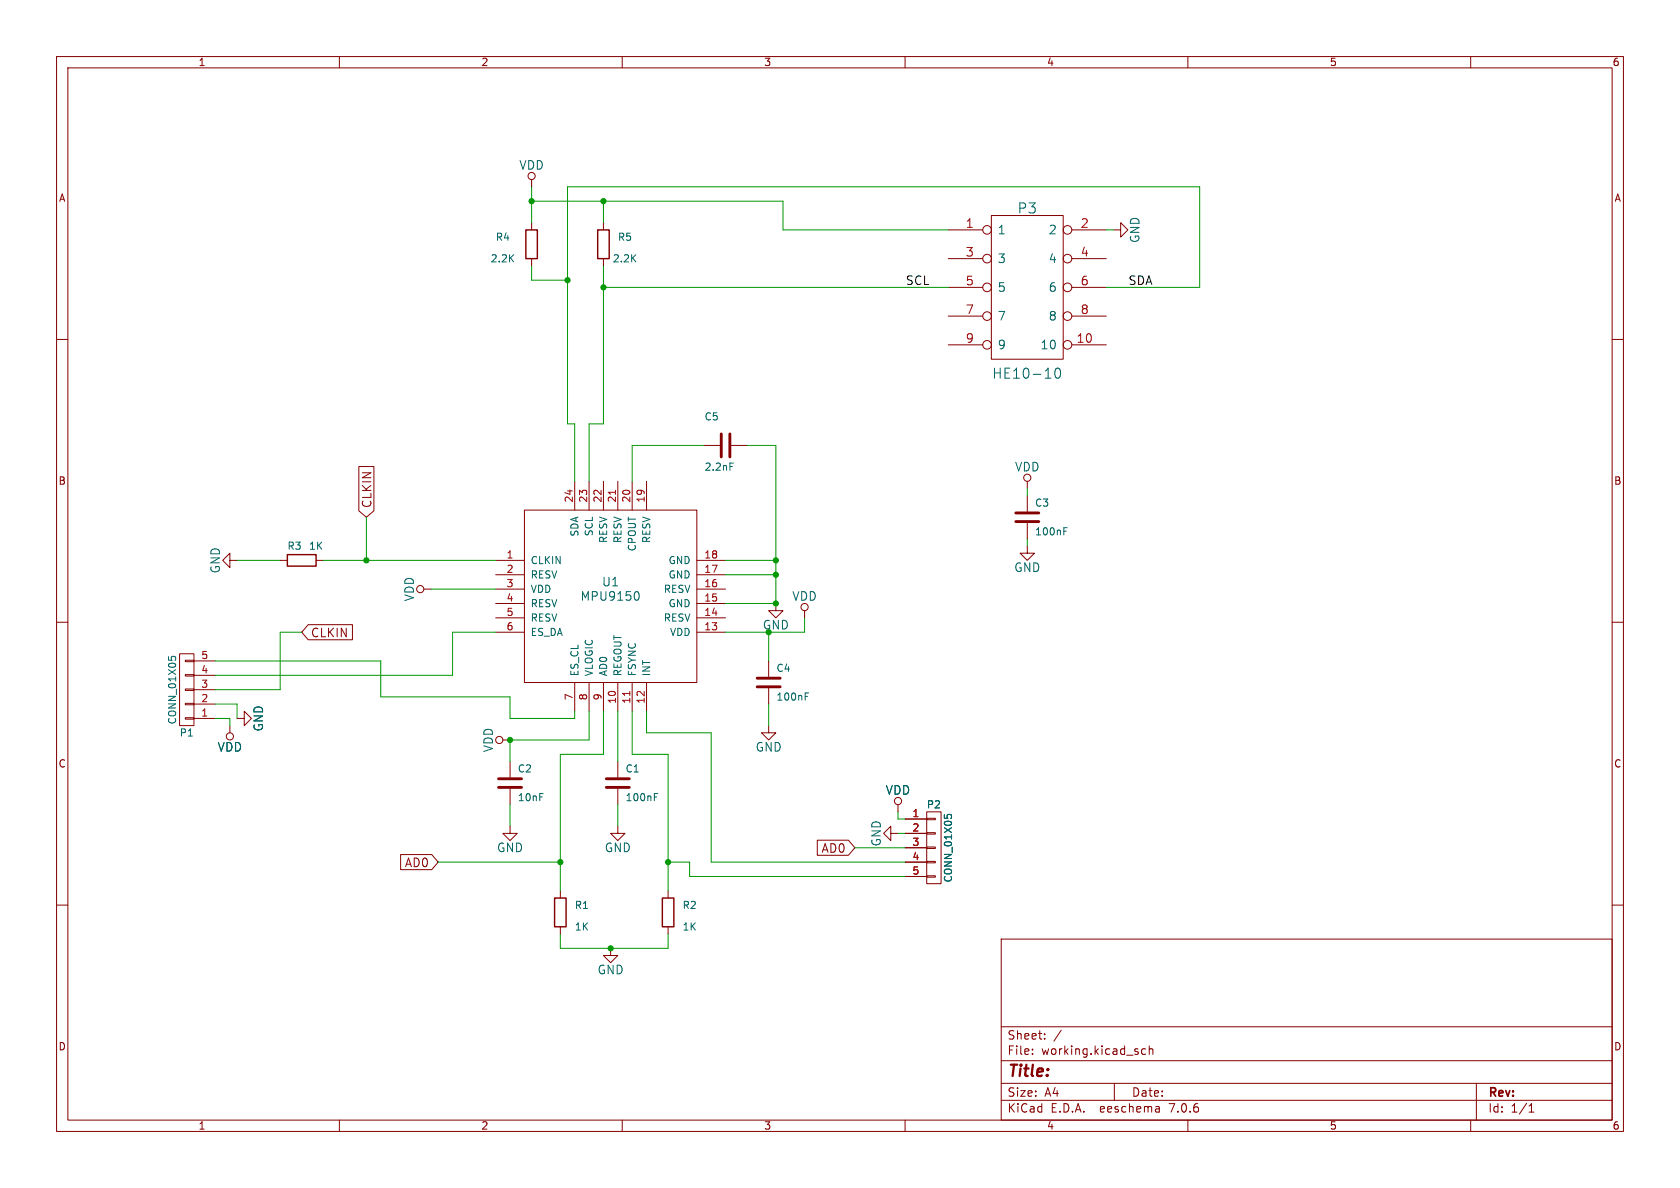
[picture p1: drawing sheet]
(kicad_sch (version 20230121) (generator eeschema)

 (paper "A4")

 (lib_symbols
  (symbol "mod-mpu9150-rescue:C" (pin_numbers hide) (pin_names (offset 0.254)) (in_bom yes) (on_board yes)
   (property "Reference" "C" (at 0.635 2.54 0) (effects (font (size 1.27 1.27)) (justify left)))
   (property "Value" "C" (at 0.635 -2.54 0) (effects (font (size 1.27 1.27)) (justify left)))
   (property "Footprint" "" (at 0.9652 -3.81 0) (effects (font (size 0.762 0.762))))
   (property "Datasheet" "" (at 0 0 0) (effects (font (size 1.524 1.524))))
   (symbol "C_0_1"
    (polyline (pts (xy -2.032 -0.762) (xy 2.032 -0.762)) (stroke (width 0.508) (type solid)) (fill (type none)))
    (polyline (pts (xy -2.032 0.762) (xy 2.032 0.762)) (stroke (width 0.508) (type solid)) (fill (type none))))
   (symbol "C_1_1"
    (pin passive line (at 0 3.81 270) (length 2.794) (name "~" (effects (font (size 1.016 1.016)))) (number "1" (effects (font (size 1.016 1.016)))))
    (pin passive line (at 0 -3.81 90) (length 2.794) (name "~" (effects (font (size 1.016 1.016)))) (number "2" (effects (font (size 1.016 1.016)))))))
  (symbol "mod-mpu9150-rescue:CONN_01X05" (pin_names (offset 1.016) hide) (in_bom yes) (on_board yes)
   (property "Reference" "P" (at 0 7.62 0) (effects (font (size 1.27 1.27))))
   (property "Value" "CONN_01X05" (at 2.54 0 90) (effects (font (size 1.27 1.27))))
   (property "Footprint" "" (at 0 0 0) (effects (font (size 1.524 1.524))))
   (property "Datasheet" "" (at 0 0 0) (effects (font (size 1.524 1.524))))
   (symbol "CONN_01X05_0_1"
    (rectangle (start -1.27 -4.953) (end 0.254 -5.207) (stroke (width 0) (type solid)) (fill (type none)))
    (rectangle (start -1.27 -2.413) (end 0.254 -2.667) (stroke (width 0) (type solid)) (fill (type none)))
    (rectangle (start -1.27 0.127) (end 0.254 -0.127) (stroke (width 0) (type solid)) (fill (type none)))
    (rectangle (start -1.27 2.667) (end 0.254 2.413) (stroke (width 0) (type solid)) (fill (type none)))
    (rectangle (start -1.27 5.207) (end 0.254 4.953) (stroke (width 0) (type solid)) (fill (type none)))
    (rectangle (start -1.27 6.35) (end 1.27 -6.35) (stroke (width 0) (type solid)) (fill (type none))))
   (symbol "CONN_01X05_1_1"
    (pin passive line (at -5.08 5.08 0) (length 3.81) (name "P1" (effects (font (size 1.27 1.27)))) (number "1" (effects (font (size 1.27 1.27)))))
    (pin passive line (at -5.08 2.54 0) (length 3.81) (name "P2" (effects (font (size 1.27 1.27)))) (number "2" (effects (font (size 1.27 1.27)))))
    (pin passive line (at -5.08 0 0) (length 3.81) (name "P3" (effects (font (size 1.27 1.27)))) (number "3" (effects (font (size 1.27 1.27)))))
    (pin passive line (at -5.08 -2.54 0) (length 3.81) (name "P4" (effects (font (size 1.27 1.27)))) (number "4" (effects (font (size 1.27 1.27)))))
    (pin passive line (at -5.08 -5.08 0) (length 3.81) (name "P5" (effects (font (size 1.27 1.27)))) (number "5" (effects (font (size 1.27 1.27)))))))
  (symbol "mod-mpu9150-rescue:GND" (power) (pin_names (offset 0)) (in_bom yes) (on_board yes)
   (property "Reference" "#PWR" (at 0 -6.35 0) (effects (font (size 1.27 1.27)) hide))
   (property "Value" "GND" (at 0 -3.81 0) (effects (font (size 1.27 1.27))))
   (property "Footprint" "" (at 0 0 0) (effects (font (size 1.524 1.524))))
   (property "Datasheet" "" (at 0 0 0) (effects (font (size 1.524 1.524))))
   (symbol "GND_0_1"
    (polyline (pts (xy 0 0) (xy 0 -1.27) (xy 1.27 -1.27) (xy 0 -2.54) (xy -1.27 -1.27) (xy 0 -1.27)) (stroke (width 0) (type solid)) (fill (type none))))
   (symbol "GND_1_1"
    (pin power_in line (at 0 0 270) (length 0) hide (name "GND" (effects (font (size 1.27 1.27)))) (number "1" (effects (font (size 1.27 1.27)))))))
  (symbol "mod-mpu9150-rescue:HE10-10" (pin_names (offset 1.016)) (in_bom yes) (on_board yes)
   (property "Reference" "P" (at 0 13.97 0) (effects (font (size 1.778 1.778))))
   (property "Value" "HE10-10" (at 0 -15.24 0) (effects (font (size 1.778 1.778))))
   (property "Footprint" "" (at 0 0 0) (effects (font (size 1.524 1.524))))
   (property "Datasheet" "" (at 0 0 0) (effects (font (size 1.524 1.524))))
   (symbol "HE10-10_0_1"
    (rectangle (start -6.35 12.7) (end 6.35 -12.7) (stroke (width 0) (type solid)) (fill (type none)))
    (rectangle (start -3.81 6.35) (end -3.81 6.35) (stroke (width 0) (type solid)) (fill (type none)))
    (rectangle (start -3.81 6.35) (end -3.81 6.35) (stroke (width 0) (type solid)) (fill (type none))))
   (symbol "HE10-10_1_1"
    (pin passive inverted (at -13.97 10.16 0) (length 7.62) (name "1" (effects (font (size 1.524 1.524)))) (number "1" (effects (font (size 1.524 1.524)))))
    (pin passive inverted (at 13.97 -10.16 180) (length 7.62) (name "10" (effects (font (size 1.524 1.524)))) (number "10" (effects (font (size 1.524 1.524)))))
    (pin passive inverted (at 13.97 10.16 180) (length 7.62) (name "2" (effects (font (size 1.524 1.524)))) (number "2" (effects (font (size 1.524 1.524)))))
    (pin passive inverted (at -13.97 5.08 0) (length 7.62) (name "3" (effects (font (size 1.524 1.524)))) (number "3" (effects (font (size 1.524 1.524)))))
    (pin passive inverted (at 13.97 5.08 180) (length 7.62) (name "4" (effects (font (size 1.524 1.524)))) (number "4" (effects (font (size 1.524 1.524)))))
    (pin passive inverted (at -13.97 0 0) (length 7.62) (name "5" (effects (font (size 1.524 1.524)))) (number "5" (effects (font (size 1.524 1.524)))))
    (pin passive inverted (at 13.97 0 180) (length 7.62) (name "6" (effects (font (size 1.524 1.524)))) (number "6" (effects (font (size 1.524 1.524)))))
    (pin passive inverted (at -13.97 -5.08 0) (length 7.62) (name "7" (effects (font (size 1.524 1.524)))) (number "7" (effects (font (size 1.524 1.524)))))
    (pin passive inverted (at 13.97 -5.08 180) (length 7.62) (name "8" (effects (font (size 1.524 1.524)))) (number "8" (effects (font (size 1.524 1.524)))))
    (pin passive inverted (at -13.97 -10.16 0) (length 7.62) (name "9" (effects (font (size 1.524 1.524)))) (number "9" (effects (font (size 1.524 1.524)))))))
  (symbol "mod-mpu9150-rescue:MPU9150" (pin_names (offset 1.016)) (in_bom yes) (on_board yes)
   (property "Reference" "U" (at 0 0 0) (effects (font (size 1.524 1.524))))
   (property "Value" "MPU9150" (at 0 0 0) (effects (font (size 1.524 1.524))))
   (property "Footprint" "" (at 0 0 0) (effects (font (size 1.524 1.524))))
   (property "Datasheet" "" (at 0 0 0) (effects (font (size 1.524 1.524))))
   (symbol "MPU9150_0_1"
    (rectangle (start -15.24 15.24) (end 15.24 -15.24) (stroke (width 0) (type solid)) (fill (type none)))
    (rectangle (start 15.24 -15.24) (end 15.24 -15.24) (stroke (width 0) (type solid)) (fill (type none))))
   (symbol "MPU9150_1_1"
    (pin input line (at -20.32 6.35 0) (length 5.08) (name "CLKIN" (effects (font (size 1.27 1.27)))) (number "1" (effects (font (size 1.27 1.27)))))
    (pin bidirectional line (at 1.27 -20.32 90) (length 5.08) (name "REGOUT" (effects (font (size 1.27 1.27)))) (number "10" (effects (font (size 1.27 1.27)))))
    (pin input line (at 3.81 -20.32 90) (length 5.08) (name "FSYNC" (effects (font (size 1.27 1.27)))) (number "11" (effects (font (size 1.27 1.27)))))
    (pin input line (at 6.35 -20.32 90) (length 5.08) (name "INT" (effects (font (size 1.27 1.27)))) (number "12" (effects (font (size 1.27 1.27)))))
    (pin power_in line (at 20.32 -6.35 180) (length 5.08) (name "VDD" (effects (font (size 1.27 1.27)))) (number "13" (effects (font (size 1.27 1.27)))))
    (pin passive line (at 20.32 -3.81 180) (length 5.08) (name "RESV" (effects (font (size 1.27 1.27)))) (number "14" (effects (font (size 1.27 1.27)))))
    (pin power_in line (at 20.32 -1.27 180) (length 5.08) (name "GND" (effects (font (size 1.27 1.27)))) (number "15" (effects (font (size 1.27 1.27)))))
    (pin passive line (at 20.32 1.27 180) (length 5.08) (name "RESV" (effects (font (size 1.27 1.27)))) (number "16" (effects (font (size 1.27 1.27)))))
    (pin power_in line (at 20.32 3.81 180) (length 5.08) (name "GND" (effects (font (size 1.27 1.27)))) (number "17" (effects (font (size 1.27 1.27)))))
    (pin power_in line (at 20.32 6.35 180) (length 5.08) (name "GND" (effects (font (size 1.27 1.27)))) (number "18" (effects (font (size 1.27 1.27)))))
    (pin passive line (at 6.35 20.32 270) (length 5.08) (name "RESV" (effects (font (size 1.27 1.27)))) (number "19" (effects (font (size 1.27 1.27)))))
    (pin passive line (at -20.32 3.81 0) (length 5.08) (name "RESV" (effects (font (size 1.27 1.27)))) (number "2" (effects (font (size 1.27 1.27)))))
    (pin bidirectional line (at 3.81 20.32 270) (length 5.08) (name "CPOUT" (effects (font (size 1.27 1.27)))) (number "20" (effects (font (size 1.27 1.27)))))
    (pin passive line (at 1.27 20.32 270) (length 5.08) (name "RESV" (effects (font (size 1.27 1.27)))) (number "21" (effects (font (size 1.27 1.27)))))
    (pin passive line (at -1.27 20.32 270) (length 5.08) (name "RESV" (effects (font (size 1.27 1.27)))) (number "22" (effects (font (size 1.27 1.27)))))
    (pin input line (at -3.81 20.32 270) (length 5.08) (name "SCL" (effects (font (size 1.27 1.27)))) (number "23" (effects (font (size 1.27 1.27)))))
    (pin bidirectional line (at -6.35 20.32 270) (length 5.08) (name "SDA" (effects (font (size 1.27 1.27)))) (number "24" (effects (font (size 1.27 1.27)))))
    (pin power_in line (at -20.32 1.27 0) (length 5.08) (name "VDD" (effects (font (size 1.27 1.27)))) (number "3" (effects (font (size 1.27 1.27)))))
    (pin passive line (at -20.32 -1.27 0) (length 5.08) (name "RESV" (effects (font (size 1.27 1.27)))) (number "4" (effects (font (size 1.27 1.27)))))
    (pin passive line (at -20.32 -3.81 0) (length 5.08) (name "RESV" (effects (font (size 1.27 1.27)))) (number "5" (effects (font (size 1.27 1.27)))))
    (pin bidirectional line (at -20.32 -6.35 0) (length 5.08) (name "ES_DA" (effects (font (size 1.27 1.27)))) (number "6" (effects (font (size 1.27 1.27)))))
    (pin input line (at -6.35 -20.32 90) (length 5.08) (name "ES_CL" (effects (font (size 1.27 1.27)))) (number "7" (effects (font (size 1.27 1.27)))))
    (pin power_in line (at -3.81 -20.32 90) (length 5.08) (name "VLOGIC" (effects (font (size 1.27 1.27)))) (number "8" (effects (font (size 1.27 1.27)))))
    (pin input line (at -1.27 -20.32 90) (length 5.08) (name "AD0" (effects (font (size 1.27 1.27)))) (number "9" (effects (font (size 1.27 1.27)))))))
  (symbol "mod-mpu9150-rescue:R" (pin_numbers hide) (pin_names (offset 0)) (in_bom yes) (on_board yes)
   (property "Reference" "R" (at 2.032 0 90) (effects (font (size 1.27 1.27))))
   (property "Value" "R" (at 0 0 90) (effects (font (size 1.27 1.27))))
   (property "Footprint" "" (at -1.778 0 90) (effects (font (size 0.762 0.762))))
   (property "Datasheet" "" (at 0 0 0) (effects (font (size 0.762 0.762))))
   (symbol "R_0_1"
    (rectangle (start -1.016 -2.54) (end 1.016 2.54) (stroke (width 0.254) (type solid)) (fill (type none))))
   (symbol "R_1_1"
    (pin passive line (at 0 3.81 270) (length 1.27) (name "~" (effects (font (size 1.524 1.524)))) (number "1" (effects (font (size 1.524 1.524)))))
    (pin passive line (at 0 -3.81 90) (length 1.27) (name "~" (effects (font (size 1.524 1.524)))) (number "2" (effects (font (size 1.524 1.524)))))))
  (symbol "mod-mpu9150-rescue:VDD" (power) (pin_names (offset 0)) (in_bom yes) (on_board yes)
   (property "Reference" "#PWR" (at 0 -3.81 0) (effects (font (size 1.27 1.27)) hide))
   (property "Value" "VDD" (at 0 3.81 0) (effects (font (size 1.27 1.27))))
   (property "Footprint" "" (at 0 0 0) (effects (font (size 1.524 1.524))))
   (property "Datasheet" "" (at 0 0 0) (effects (font (size 1.524 1.524))))
   (symbol "VDD_0_1"
    (polyline (pts (xy 0 0) (xy 0 1.27)) (stroke (width 0) (type solid)) (fill (type none)))
    (circle (center 0 1.905) (radius 0.635) (stroke (width 0) (type solid)) (fill (type none))))
   (symbol "VDD_1_1"
    (pin power_in line (at 0 0 90) (length 0) hide (name "VDD" (effects (font (size 1.27 1.27)))) (number "1" (effects (font (size 1.27 1.27))))))))

 (junction (at 106.68 50.8) (diameter 0) (color 0 0 0 0))
 (junction (at 107.95 167.64) (diameter 0) (color 0 0 0 0))
 (junction (at 135.89 111.76) (diameter 0) (color 0 0 0 0))
 (junction (at 93.98 35.56) (diameter 0) (color 0 0 0 0))
 (junction (at 106.68 35.56) (diameter 0) (color 0 0 0 0))
 (junction (at 64.77 99.06) (diameter 0) (color 0 0 0 0))
 (junction (at 100.33 49.53) (diameter 0) (color 0 0 0 0))
 (junction (at 118.11 152.4) (diameter 0) (color 0 0 0 0))
 (junction (at 90.17 130.81) (diameter 0) (color 0 0 0 0))
 (junction (at 137.16 99.06) (diameter 0) (color 0 0 0 0))
 (junction (at 137.16 106.68) (diameter 0) (color 0 0 0 0))
 (junction (at 99.06 152.4) (diameter 0) (color 0 0 0 0))
 (junction (at 137.16 101.6) (diameter 0) (color 0 0 0 0))

 (wire (pts (xy 57.15 99.06) (xy 64.77 99.06)) (stroke (width 0) (type default)))
 (wire (pts (xy 67.31 123.19) (xy 90.17 123.19)) (stroke (width 0) (type default)))
 (wire (pts (xy 167.64 40.64) (xy 138.43 40.64)) (stroke (width 0) (type default)))
 (wire (pts (xy 41.91 124.46) (xy 41.91 127)) (stroke (width 0) (type default)))
 (wire (pts (xy 100.33 33.02) (xy 100.33 49.53)) (stroke (width 0) (type default)))
 (wire (pts (xy 128.27 111.76) (xy 135.89 111.76)) (stroke (width 0) (type default)))
 (wire (pts (xy 100.33 49.53) (xy 100.33 74.93)) (stroke (width 0) (type default)))
 (wire (pts (xy 212.09 33.02) (xy 212.09 50.8)) (stroke (width 0) (type default)))
 (wire (pts (xy 104.14 125.73) (xy 104.14 130.81)) (stroke (width 0) (type default)))
 (wire (pts (xy 38.1 127) (xy 40.64 127)) (stroke (width 0) (type default)))
 (wire (pts (xy 80.01 111.76) (xy 87.63 111.76)) (stroke (width 0) (type default)))
 (wire (pts (xy 125.73 129.54) (xy 125.73 152.4)) (stroke (width 0) (type default)))
 (wire (pts (xy 99.06 167.64) (xy 107.95 167.64)) (stroke (width 0) (type default)))
 (wire (pts (xy 99.06 152.4) (xy 99.06 157.48)) (stroke (width 0) (type default)))
 (wire (pts (xy 104.14 85.09) (xy 104.14 74.93)) (stroke (width 0) (type default)))
 (wire (pts (xy 106.68 74.93) (xy 106.68 50.8)) (stroke (width 0) (type default)))
 (wire (pts (xy 160.02 149.86) (xy 151.13 149.86)) (stroke (width 0) (type default)))
 (wire (pts (xy 138.43 35.56) (xy 106.68 35.56)) (stroke (width 0) (type default)))
 (wire (pts (xy 106.68 133.35) (xy 106.68 125.73)) (stroke (width 0) (type default)))
 (wire (pts (xy 38.1 124.46) (xy 41.91 124.46)) (stroke (width 0) (type default)))
 (wire (pts (xy 138.43 40.64) (xy 138.43 35.56)) (stroke (width 0) (type default)))
 (wire (pts (xy 135.89 111.76) (xy 135.89 116.84)) (stroke (width 0) (type default)))
 (wire (pts (xy 49.53 121.92) (xy 38.1 121.92)) (stroke (width 0) (type default)))
 (wire (pts (xy 80.01 111.76) (xy 80.01 119.38)) (stroke (width 0) (type default)))
 (wire (pts (xy 135.89 124.46) (xy 135.89 128.27)) (stroke (width 0) (type default)))
 (wire (pts (xy 40.64 127) (xy 40.64 128.27)) (stroke (width 0) (type default)))
 (wire (pts (xy 41.91 99.06) (xy 49.53 99.06)) (stroke (width 0) (type default)))
 (wire (pts (xy 76.2 104.14) (xy 87.63 104.14)) (stroke (width 0) (type default)))
 (wire (pts (xy 99.06 133.35) (xy 106.68 133.35)) (stroke (width 0) (type default)))
 (wire (pts (xy 93.98 33.02) (xy 93.98 35.56)) (stroke (width 0) (type default)))
 (wire (pts (xy 137.16 78.74) (xy 137.16 99.06)) (stroke (width 0) (type default)))
 (wire (pts (xy 64.77 99.06) (xy 87.63 99.06)) (stroke (width 0) (type default)))
 (wire (pts (xy 111.76 78.74) (xy 124.46 78.74)) (stroke (width 0) (type default)))
 (wire (pts (xy 181.61 87.63) (xy 181.61 86.36)) (stroke (width 0) (type default)))
 (wire (pts (xy 106.68 35.56) (xy 93.98 35.56)) (stroke (width 0) (type default)))
 (wire (pts (xy 93.98 35.56) (xy 93.98 39.37)) (stroke (width 0) (type default)))
 (wire (pts (xy 181.61 96.52) (xy 181.61 95.25)) (stroke (width 0) (type default)))
 (wire (pts (xy 90.17 123.19) (xy 90.17 127)) (stroke (width 0) (type default)))
 (wire (pts (xy 118.11 152.4) (xy 121.92 152.4)) (stroke (width 0) (type default)))
 (wire (pts (xy 100.33 74.93) (xy 101.6 74.93)) (stroke (width 0) (type default)))
 (wire (pts (xy 114.3 125.73) (xy 114.3 129.54)) (stroke (width 0) (type default)))
 (wire (pts (xy 109.22 142.24) (xy 109.22 146.05)) (stroke (width 0) (type default)))
 (wire (pts (xy 137.16 101.6) (xy 137.16 106.68)) (stroke (width 0) (type default)))
 (wire (pts (xy 128.27 99.06) (xy 137.16 99.06)) (stroke (width 0) (type default)))
 (wire (pts (xy 99.06 167.64) (xy 99.06 165.1)) (stroke (width 0) (type default)))
 (wire (pts (xy 104.14 74.93) (xy 106.68 74.93)) (stroke (width 0) (type default)))
 (wire (pts (xy 212.09 50.8) (xy 195.58 50.8)) (stroke (width 0) (type default)))
 (wire (pts (xy 104.14 130.81) (xy 90.17 130.81)) (stroke (width 0) (type default)))
 (wire (pts (xy 77.47 152.4) (xy 99.06 152.4)) (stroke (width 0) (type default)))
 (wire (pts (xy 125.73 152.4) (xy 160.02 152.4)) (stroke (width 0) (type default)))
 (wire (pts (xy 99.06 133.35) (xy 99.06 152.4)) (stroke (width 0) (type default)))
 (wire (pts (xy 121.92 154.94) (xy 160.02 154.94)) (stroke (width 0) (type default)))
 (wire (pts (xy 111.76 133.35) (xy 118.11 133.35)) (stroke (width 0) (type default)))
 (wire (pts (xy 107.95 167.64) (xy 118.11 167.64)) (stroke (width 0) (type default)))
 (wire (pts (xy 93.98 49.53) (xy 100.33 49.53)) (stroke (width 0) (type default)))
 (wire (pts (xy 53.34 111.76) (xy 49.53 111.76)) (stroke (width 0) (type default)))
 (wire (pts (xy 101.6 127) (xy 101.6 125.73)) (stroke (width 0) (type default)))
 (wire (pts (xy 38.1 116.84) (xy 67.31 116.84)) (stroke (width 0) (type default)))
 (wire (pts (xy 135.89 111.76) (xy 142.24 111.76)) (stroke (width 0) (type default)))
 (wire (pts (xy 137.16 99.06) (xy 137.16 101.6)) (stroke (width 0) (type default)))
 (wire (pts (xy 167.64 50.8) (xy 106.68 50.8)) (stroke (width 0) (type default)))
 (wire (pts (xy 158.75 147.32) (xy 160.02 147.32)) (stroke (width 0) (type default)))
 (wire (pts (xy 101.6 74.93) (xy 101.6 85.09)) (stroke (width 0) (type default)))
 (wire (pts (xy 195.58 40.64) (xy 196.85 40.64)) (stroke (width 0) (type default)))
 (wire (pts (xy 111.76 125.73) (xy 111.76 133.35)) (stroke (width 0) (type default)))
 (wire (pts (xy 67.31 116.84) (xy 67.31 123.19)) (stroke (width 0) (type default)))
 (wire (pts (xy 90.17 130.81) (xy 90.17 134.62)) (stroke (width 0) (type default)))
 (wire (pts (xy 100.33 33.02) (xy 212.09 33.02)) (stroke (width 0) (type default)))
 (wire (pts (xy 118.11 167.64) (xy 118.11 165.1)) (stroke (width 0) (type default)))
 (wire (pts (xy 106.68 35.56) (xy 106.68 39.37)) (stroke (width 0) (type default)))
 (wire (pts (xy 118.11 133.35) (xy 118.11 152.4)) (stroke (width 0) (type default)))
 (wire (pts (xy 90.17 127) (xy 101.6 127)) (stroke (width 0) (type default)))
 (wire (pts (xy 137.16 101.6) (xy 128.27 101.6)) (stroke (width 0) (type default)))
 (wire (pts (xy 137.16 106.68) (xy 128.27 106.68)) (stroke (width 0) (type default)))
 (wire (pts (xy 132.08 78.74) (xy 137.16 78.74)) (stroke (width 0) (type default)))
 (wire (pts (xy 80.01 119.38) (xy 38.1 119.38)) (stroke (width 0) (type default)))
 (wire (pts (xy 121.92 152.4) (xy 121.92 154.94)) (stroke (width 0) (type default)))
 (wire (pts (xy 158.75 143.51) (xy 158.75 144.78)) (stroke (width 0) (type default)))
 (wire (pts (xy 158.75 144.78) (xy 160.02 144.78)) (stroke (width 0) (type default)))
 (wire (pts (xy 49.53 111.76) (xy 49.53 121.92)) (stroke (width 0) (type default)))
 (wire (pts (xy 64.77 91.44) (xy 64.77 99.06)) (stroke (width 0) (type default)))
 (wire (pts (xy 142.24 111.76) (xy 142.24 109.22)) (stroke (width 0) (type default)))
 (wire (pts (xy 114.3 129.54) (xy 125.73 129.54)) (stroke (width 0) (type default)))
 (wire (pts (xy 118.11 152.4) (xy 118.11 157.48)) (stroke (width 0) (type default)))
 (wire (pts (xy 93.98 46.99) (xy 93.98 49.53)) (stroke (width 0) (type default)))
 (wire (pts (xy 111.76 78.74) (xy 111.76 85.09)) (stroke (width 0) (type default)))
 (wire (pts (xy 106.68 50.8) (xy 106.68 46.99)) (stroke (width 0) (type default)))
 (wire (pts (xy 90.17 142.24) (xy 90.17 146.05)) (stroke (width 0) (type default)))
 (wire (pts (xy 109.22 125.73) (xy 109.22 134.62)) (stroke (width 0) (type default)))

 (label "SDA" (at 199.39 50.8 0) (effects (font (size 1.524 1.524)) (justify left bottom)))
 (label "SCL" (at 160.02 50.8 0) (effects (font (size 1.524 1.524)) (justify left bottom)))

 (global_label "CLKIN" (shape input) (at 64.77 91.44 90) (effects (font (size 1.524 1.524)) (justify left))
  (property "Intersheetrefs" "${INTERSHEET_REFS}" (at 64.77 91.44 0) (effects (font (size 1.27 1.27)) hide)))
 (global_label "AD0" (shape input) (at 77.47 152.4 180) (effects (font (size 1.524 1.524)) (justify right))
  (property "Intersheetrefs" "${INTERSHEET_REFS}" (at 77.47 152.4 0) (effects (font (size 1.27 1.27)) hide)))
 (global_label "CLKIN" (shape input) (at 53.34 111.76 0) (effects (font (size 1.524 1.524)) (justify left))
  (property "Intersheetrefs" "${INTERSHEET_REFS}" (at 53.34 111.76 0) (effects (font (size 1.27 1.27)) hide)))
 (global_label "AD0" (shape input) (at 151.13 149.86 180) (effects (font (size 1.524 1.524)) (justify right))
  (property "Intersheetrefs" "${INTERSHEET_REFS}" (at 151.13 149.86 0) (effects (font (size 1.27 1.27)) hide)))

 (symbol (lib_id "mod-mpu9150-rescue:MPU9150") (at 107.95 105.41 0) (unit 1) (in_bom yes) (on_board yes) (dnp no)
  (property "Reference" "U1" (at 107.95 102.87 0) (effects (font (size 1.524 1.524))))
  (property "Value" "MPU9150" (at 107.95 105.41 0) (effects (font (size 1.524 1.524))))
  (property "Footprint" "kicad_wrk:QFN-24-1EP_4x4mm_Pitch0.5mm" (at 107.95 105.41 0) (effects (font (size 1.524 1.524)) hide))
  (property "Datasheet" "" (at 107.95 105.41 0) (effects (font (size 1.524 1.524)))) (pin "1") (pin "10") (pin "11") (pin "12") (pin "13") (pin "14") (pin "15") (pin "16") (pin "17") (pin "18") (pin "19") (pin "2") (pin "20") (pin "21") (pin "22") (pin "23") (pin "24") (pin "3") (pin "4") (pin "5") (pin "6") (pin "7") (pin "8") (pin "9"))

 (symbol (lib_id "mod-mpu9150-rescue:C") (at 90.17 138.43 0) (unit 1) (in_bom yes) (on_board yes) (dnp no)
  (property "Reference" "C2" (at 91.44 135.89 0) (effects (font (size 1.27 1.27)) (justify left)))
  (property "Value" "10nF" (at 91.44 140.97 0) (effects (font (size 1.27 1.27)) (justify left)))
  (property "Footprint" "kicad_wrk:C_0603" (at 91.1352 142.24 0) (effects (font (size 0.762 0.762)) hide))
  (property "Datasheet" "" (at 90.17 138.43 0) (effects (font (size 1.524 1.524)))) (pin "1") (pin "2"))

 (symbol (lib_id "mod-mpu9150-rescue:C") (at 109.22 138.43 0) (unit 1) (in_bom yes) (on_board yes) (dnp no)
  (property "Reference" "C1" (at 110.49 135.89 0) (effects (font (size 1.27 1.27)) (justify left)))
  (property "Value" "100nF" (at 110.49 140.97 0) (effects (font (size 1.27 1.27)) (justify left)))
  (property "Footprint" "kicad_wrk:C_0603" (at 110.1852 142.24 0) (effects (font (size 0.762 0.762)) hide))
  (property "Datasheet" "" (at 109.22 138.43 0) (effects (font (size 1.524 1.524)))) (pin "1") (pin "2"))

 (symbol (lib_id "mod-mpu9150-rescue:GND") (at 90.17 146.05 0) (unit 1) (in_bom yes) (on_board yes) (dnp no)
  (property "Reference" "#PWR01" (at 90.17 152.4 0) (effects (font (size 1.524 1.524)) hide))
  (property "Value" "GND" (at 90.17 149.86 0) (effects (font (size 1.524 1.524))))
  (property "Footprint" "" (at 90.17 146.05 0) (effects (font (size 1.524 1.524))))
  (property "Datasheet" "" (at 90.17 146.05 0) (effects (font (size 1.524 1.524)))) (pin "1"))

 (symbol (lib_id "mod-mpu9150-rescue:GND") (at 109.22 146.05 0) (unit 1) (in_bom yes) (on_board yes) (dnp no)
  (property "Reference" "#PWR02" (at 109.22 152.4 0) (effects (font (size 1.524 1.524)) hide))
  (property "Value" "GND" (at 109.22 149.86 0) (effects (font (size 1.524 1.524))))
  (property "Footprint" "" (at 109.22 146.05 0) (effects (font (size 1.524 1.524))))
  (property "Datasheet" "" (at 109.22 146.05 0) (effects (font (size 1.524 1.524)))) (pin "1"))

 (symbol (lib_id "mod-mpu9150-rescue:C") (at 135.89 120.65 0) (unit 1) (in_bom yes) (on_board yes) (dnp no)
  (property "Reference" "C4" (at 137.16 118.11 0) (effects (font (size 1.27 1.27)) (justify left)))
  (property "Value" "100nF" (at 137.16 123.19 0) (effects (font (size 1.27 1.27)) (justify left)))
  (property "Footprint" "kicad_wrk:C_0603" (at 136.8552 124.46 0) (effects (font (size 0.762 0.762)) hide))
  (property "Datasheet" "" (at 135.89 120.65 0) (effects (font (size 1.524 1.524)))) (pin "1") (pin "2"))

 (symbol (lib_id "mod-mpu9150-rescue:GND") (at 135.89 128.27 0) (unit 1) (in_bom yes) (on_board yes) (dnp no)
  (property "Reference" "#PWR03" (at 135.89 134.62 0) (effects (font (size 1.524 1.524)) hide))
  (property "Value" "GND" (at 135.89 132.08 0) (effects (font (size 1.524 1.524))))
  (property "Footprint" "" (at 135.89 128.27 0) (effects (font (size 1.524 1.524))))
  (property "Datasheet" "" (at 135.89 128.27 0) (effects (font (size 1.524 1.524)))) (pin "1"))

 (symbol (lib_id "mod-mpu9150-rescue:C") (at 128.27 78.74 270) (unit 1) (in_bom yes) (on_board yes) (dnp no)
  (property "Reference" "C5" (at 124.46 73.66 90) (effects (font (size 1.27 1.27)) (justify left)))
  (property "Value" "2.2nF" (at 124.46 82.55 90) (effects (font (size 1.27 1.27)) (justify left)))
  (property "Footprint" "kicad_wrk:C_0603" (at 124.46 79.7052 0) (effects (font (size 0.762 0.762)) hide))
  (property "Datasheet" "" (at 128.27 78.74 0) (effects (font (size 1.524 1.524)))) (pin "1") (pin "2"))

 (symbol (lib_id "mod-mpu9150-rescue:GND") (at 137.16 106.68 0) (unit 1) (in_bom yes) (on_board yes) (dnp no)
  (property "Reference" "#PWR04" (at 137.16 113.03 0) (effects (font (size 1.524 1.524)) hide))
  (property "Value" "GND" (at 137.16 110.49 0) (effects (font (size 1.524 1.524))))
  (property "Footprint" "" (at 137.16 106.68 0) (effects (font (size 1.524 1.524))))
  (property "Datasheet" "" (at 137.16 106.68 0) (effects (font (size 1.524 1.524)))) (pin "1"))

 (symbol (lib_id "mod-mpu9150-rescue:VDD") (at 142.24 109.22 0) (unit 1) (in_bom yes) (on_board yes) (dnp no)
  (property "Reference" "#PWR05" (at 142.24 113.03 0) (effects (font (size 1.524 1.524)) hide))
  (property "Value" "VDD" (at 142.24 105.41 0) (effects (font (size 1.524 1.524))))
  (property "Footprint" "" (at 142.24 109.22 0) (effects (font (size 1.524 1.524))))
  (property "Datasheet" "" (at 142.24 109.22 0) (effects (font (size 1.524 1.524)))) (pin "1"))

 (symbol (lib_id "mod-mpu9150-rescue:VDD") (at 76.2 104.14 90) (unit 1) (in_bom yes) (on_board yes) (dnp no)
  (property "Reference" "#PWR06" (at 80.01 104.14 0) (effects (font (size 1.524 1.524)) hide))
  (property "Value" "VDD" (at 72.39 104.14 0) (effects (font (size 1.524 1.524))))
  (property "Footprint" "" (at 76.2 104.14 0) (effects (font (size 1.524 1.524))))
  (property "Datasheet" "" (at 76.2 104.14 0) (effects (font (size 1.524 1.524)))) (pin "1"))

 (symbol (lib_id "mod-mpu9150-rescue:HE10-10") (at 181.61 50.8 0) (unit 1) (in_bom yes) (on_board yes) (dnp no)
  (property "Reference" "P3" (at 181.61 36.83 0) (effects (font (size 1.778 1.778))))
  (property "Value" "HE10-10" (at 181.61 66.04 0) (effects (font (size 1.778 1.778))))
  (property "Footprint" "kicad_wrk:UEXTF" (at 181.61 50.8 0) (effects (font (size 1.524 1.524)) hide))
  (property "Datasheet" "" (at 181.61 50.8 0) (effects (font (size 1.524 1.524)))) (pin "1") (pin "10") (pin "2") (pin "3") (pin "4") (pin "5") (pin "6") (pin "7") (pin "8") (pin "9"))

 (symbol (lib_id "mod-mpu9150-rescue:GND") (at 196.85 40.64 90) (unit 1) (in_bom yes) (on_board yes) (dnp no)
  (property "Reference" "#PWR07" (at 203.2 40.64 0) (effects (font (size 1.524 1.524)) hide))
  (property "Value" "GND" (at 200.66 40.64 0) (effects (font (size 1.524 1.524))))
  (property "Footprint" "" (at 196.85 40.64 0) (effects (font (size 1.524 1.524))))
  (property "Datasheet" "" (at 196.85 40.64 0) (effects (font (size 1.524 1.524)))) (pin "1"))

 (symbol (lib_id "mod-mpu9150-rescue:GND") (at 41.91 127 90) (unit 1) (in_bom yes) (on_board yes) (dnp no)
  (property "Reference" "#PWR08" (at 48.26 127 0) (effects (font (size 1.524 1.524)) hide))
  (property "Value" "GND" (at 45.72 127 0) (effects (font (size 1.524 1.524))))
  (property "Footprint" "" (at 41.91 127 0) (effects (font (size 1.524 1.524))))
  (property "Datasheet" "" (at 41.91 127 0) (effects (font (size 1.524 1.524)))) (pin "1"))

 (symbol (lib_id "mod-mpu9150-rescue:VDD") (at 40.64 128.27 180) (unit 1) (in_bom yes) (on_board yes) (dnp no)
  (property "Reference" "#PWR09" (at 40.64 124.46 0) (effects (font (size 1.524 1.524)) hide))
  (property "Value" "VDD" (at 40.64 132.08 0) (effects (font (size 1.524 1.524))))
  (property "Footprint" "" (at 40.64 128.27 0) (effects (font (size 1.524 1.524))))
  (property "Datasheet" "" (at 40.64 128.27 0) (effects (font (size 1.524 1.524)))) (pin "1"))

 (symbol (lib_id "mod-mpu9150-rescue:VDD") (at 90.17 130.81 90) (unit 1) (in_bom yes) (on_board yes) (dnp no)
  (property "Reference" "#PWR010" (at 93.98 130.81 0) (effects (font (size 1.524 1.524)) hide))
  (property "Value" "VDD" (at 86.36 130.81 0) (effects (font (size 1.524 1.524))))
  (property "Footprint" "" (at 90.17 130.81 0) (effects (font (size 1.524 1.524))))
  (property "Datasheet" "" (at 90.17 130.81 0) (effects (font (size 1.524 1.524)))) (pin "1"))

 (symbol (lib_id "mod-mpu9150-rescue:R") (at 99.06 161.29 0) (unit 1) (in_bom yes) (on_board yes) (dnp no)
  (property "Reference" "R1" (at 102.87 160.02 0) (effects (font (size 1.27 1.27))))
  (property "Value" "1K" (at 102.87 163.83 0) (effects (font (size 1.27 1.27))))
  (property "Footprint" "kicad_wrk:R_0603" (at 97.282 161.29 90) (effects (font (size 0.762 0.762)) hide))
  (property "Datasheet" "" (at 99.06 161.29 0) (effects (font (size 0.762 0.762)))) (pin "1") (pin "2"))

 (symbol (lib_id "mod-mpu9150-rescue:R") (at 118.11 161.29 0) (unit 1) (in_bom yes) (on_board yes) (dnp no)
  (property "Reference" "R2" (at 121.92 160.02 0) (effects (font (size 1.27 1.27))))
  (property "Value" "1K" (at 121.92 163.83 0) (effects (font (size 1.27 1.27))))
  (property "Footprint" "kicad_wrk:R_0603" (at 116.332 161.29 90) (effects (font (size 0.762 0.762)) hide))
  (property "Datasheet" "" (at 118.11 161.29 0) (effects (font (size 0.762 0.762)))) (pin "1") (pin "2"))

 (symbol (lib_id "mod-mpu9150-rescue:GND") (at 107.95 167.64 0) (unit 1) (in_bom yes) (on_board yes) (dnp no)
  (property "Reference" "#PWR011" (at 107.95 173.99 0) (effects (font (size 1.524 1.524)) hide))
  (property "Value" "GND" (at 107.95 171.45 0) (effects (font (size 1.524 1.524))))
  (property "Footprint" "" (at 107.95 167.64 0) (effects (font (size 1.524 1.524))))
  (property "Datasheet" "" (at 107.95 167.64 0) (effects (font (size 1.524 1.524)))) (pin "1"))

 (symbol (lib_id "mod-mpu9150-rescue:R") (at 53.34 99.06 270) (unit 1) (in_bom yes) (on_board yes) (dnp no)
  (property "Reference" "R3" (at 52.07 96.52 90) (effects (font (size 1.27 1.27))))
  (property "Value" "1K" (at 55.88 96.52 90) (effects (font (size 1.27 1.27))))
  (property "Footprint" "kicad_wrk:R_0603" (at 53.34 97.282 90) (effects (font (size 0.762 0.762)) hide))
  (property "Datasheet" "" (at 53.34 99.06 0) (effects (font (size 0.762 0.762)))) (pin "1") (pin "2"))

 (symbol (lib_id "mod-mpu9150-rescue:GND") (at 41.91 99.06 270) (unit 1) (in_bom yes) (on_board yes) (dnp no)
  (property "Reference" "#PWR012" (at 35.56 99.06 0) (effects (font (size 1.524 1.524)) hide))
  (property "Value" "GND" (at 38.1 99.06 0) (effects (font (size 1.524 1.524))))
  (property "Footprint" "" (at 41.91 99.06 0) (effects (font (size 1.524 1.524))))
  (property "Datasheet" "" (at 41.91 99.06 0) (effects (font (size 1.524 1.524)))) (pin "1"))

 (symbol (lib_id "mod-mpu9150-rescue:C") (at 181.61 91.44 0) (unit 1) (in_bom yes) (on_board yes) (dnp no)
  (property "Reference" "C3" (at 182.88 88.9 0) (effects (font (size 1.27 1.27)) (justify left)))
  (property "Value" "100nF" (at 182.88 93.98 0) (effects (font (size 1.27 1.27)) (justify left)))
  (property "Footprint" "kicad_wrk:C_0603" (at 182.5752 95.25 0) (effects (font (size 0.762 0.762)) hide))
  (property "Datasheet" "" (at 181.61 91.44 0) (effects (font (size 1.524 1.524)))) (pin "1") (pin "2"))

 (symbol (lib_id "mod-mpu9150-rescue:GND") (at 181.61 96.52 0) (unit 1) (in_bom yes) (on_board yes) (dnp no)
  (property "Reference" "#PWR013" (at 181.61 102.87 0) (effects (font (size 1.524 1.524)) hide))
  (property "Value" "GND" (at 181.61 100.33 0) (effects (font (size 1.524 1.524))))
  (property "Footprint" "" (at 181.61 96.52 0) (effects (font (size 1.524 1.524))))
  (property "Datasheet" "" (at 181.61 96.52 0) (effects (font (size 1.524 1.524)))) (pin "1"))

 (symbol (lib_id "mod-mpu9150-rescue:VDD") (at 181.61 86.36 0) (unit 1) (in_bom yes) (on_board yes) (dnp no)
  (property "Reference" "#PWR014" (at 181.61 90.17 0) (effects (font (size 1.524 1.524)) hide))
  (property "Value" "VDD" (at 181.61 82.55 0) (effects (font (size 1.524 1.524))))
  (property "Footprint" "" (at 181.61 86.36 0) (effects (font (size 1.524 1.524))))
  (property "Datasheet" "" (at 181.61 86.36 0) (effects (font (size 1.524 1.524)))) (pin "1"))

 (symbol (lib_id "mod-mpu9150-rescue:R") (at 106.68 43.18 0) (unit 1) (in_bom yes) (on_board yes) (dnp no)
  (property "Reference" "R5" (at 110.49 41.91 0) (effects (font (size 1.27 1.27))))
  (property "Value" "2.2K" (at 110.49 45.72 0) (effects (font (size 1.27 1.27))))
  (property "Footprint" "kicad_wrk:R_0603" (at 104.902 43.18 90) (effects (font (size 0.762 0.762)) hide))
  (property "Datasheet" "" (at 106.68 43.18 0) (effects (font (size 0.762 0.762)))) (pin "1") (pin "2"))

 (symbol (lib_id "mod-mpu9150-rescue:R") (at 93.98 43.18 0) (unit 1) (in_bom yes) (on_board yes) (dnp no)
  (property "Reference" "R4" (at 88.9 41.91 0) (effects (font (size 1.27 1.27))))
  (property "Value" "2.2K" (at 88.9 45.72 0) (effects (font (size 1.27 1.27))))
  (property "Footprint" "kicad_wrk:R_0603" (at 92.202 43.18 90) (effects (font (size 0.762 0.762)) hide))
  (property "Datasheet" "" (at 93.98 43.18 0) (effects (font (size 0.762 0.762)))) (pin "1") (pin "2"))

 (symbol (lib_id "mod-mpu9150-rescue:VDD") (at 93.98 33.02 0) (unit 1) (in_bom yes) (on_board yes) (dnp no)
  (property "Reference" "#PWR015" (at 93.98 36.83 0) (effects (font (size 1.524 1.524)) hide))
  (property "Value" "VDD" (at 93.98 29.21 0) (effects (font (size 1.524 1.524))))
  (property "Footprint" "" (at 93.98 33.02 0) (effects (font (size 1.524 1.524))))
  (property "Datasheet" "" (at 93.98 33.02 0) (effects (font (size 1.524 1.524)))) (pin "1"))

 (symbol (lib_id "mod-mpu9150-rescue:GND") (at 158.75 147.32 270) (unit 1) (in_bom yes) (on_board yes) (dnp no)
  (property "Reference" "#PWR016" (at 152.4 147.32 0) (effects (font (size 1.524 1.524)) hide))
  (property "Value" "GND" (at 154.94 147.32 0) (effects (font (size 1.524 1.524))))
  (property "Footprint" "" (at 158.75 147.32 0) (effects (font (size 1.524 1.524))))
  (property "Datasheet" "" (at 158.75 147.32 0) (effects (font (size 1.524 1.524)))) (pin "1"))

 (symbol (lib_id "mod-mpu9150-rescue:VDD") (at 158.75 143.51 0) (unit 1) (in_bom yes) (on_board yes) (dnp no)
  (property "Reference" "#PWR017" (at 158.75 147.32 0) (effects (font (size 1.524 1.524)) hide))
  (property "Value" "VDD" (at 158.75 139.7 0) (effects (font (size 1.524 1.524))))
  (property "Footprint" "" (at 158.75 143.51 0) (effects (font (size 1.524 1.524))))
  (property "Datasheet" "" (at 158.75 143.51 0) (effects (font (size 1.524 1.524)))) (pin "1"))

 (symbol (lib_id "mod-mpu9150-rescue:CONN_01X05") (at 33.02 121.92 180) (unit 1) (in_bom yes) (on_board yes) (dnp no)
  (property "Reference" "P1" (at 33.02 129.54 0) (effects (font (size 1.27 1.27))))
  (property "Value" "CONN_01X05" (at 30.48 121.92 90) (effects (font (size 1.27 1.27))))
  (property "Footprint" "kicad_wrk:SIP5_Housing" (at 33.02 121.92 0) (effects (font (size 1.524 1.524)) hide))
  (property "Datasheet" "" (at 33.02 121.92 0) (effects (font (size 1.524 1.524)))) (pin "1") (pin "2") (pin "3") (pin "4") (pin "5"))

 (symbol (lib_id "mod-mpu9150-rescue:CONN_01X05") (at 165.1 149.86 0) (unit 1) (in_bom yes) (on_board yes) (dnp no)
  (property "Reference" "P2" (at 165.1 142.24 0) (effects (font (size 1.27 1.27))))
  (property "Value" "CONN_01X05" (at 167.64 149.86 90) (effects (font (size 1.27 1.27))))
  (property "Footprint" "kicad_wrk:SIP5_Housing" (at 165.1 149.86 0) (effects (font (size 1.524 1.524)) hide))
  (property "Datasheet" "" (at 165.1 149.86 0) (effects (font (size 1.524 1.524)))) (pin "1") (pin "2") (pin "3") (pin "4") (pin "5"))

 (sheet_instances (path "" (page "1"))))
